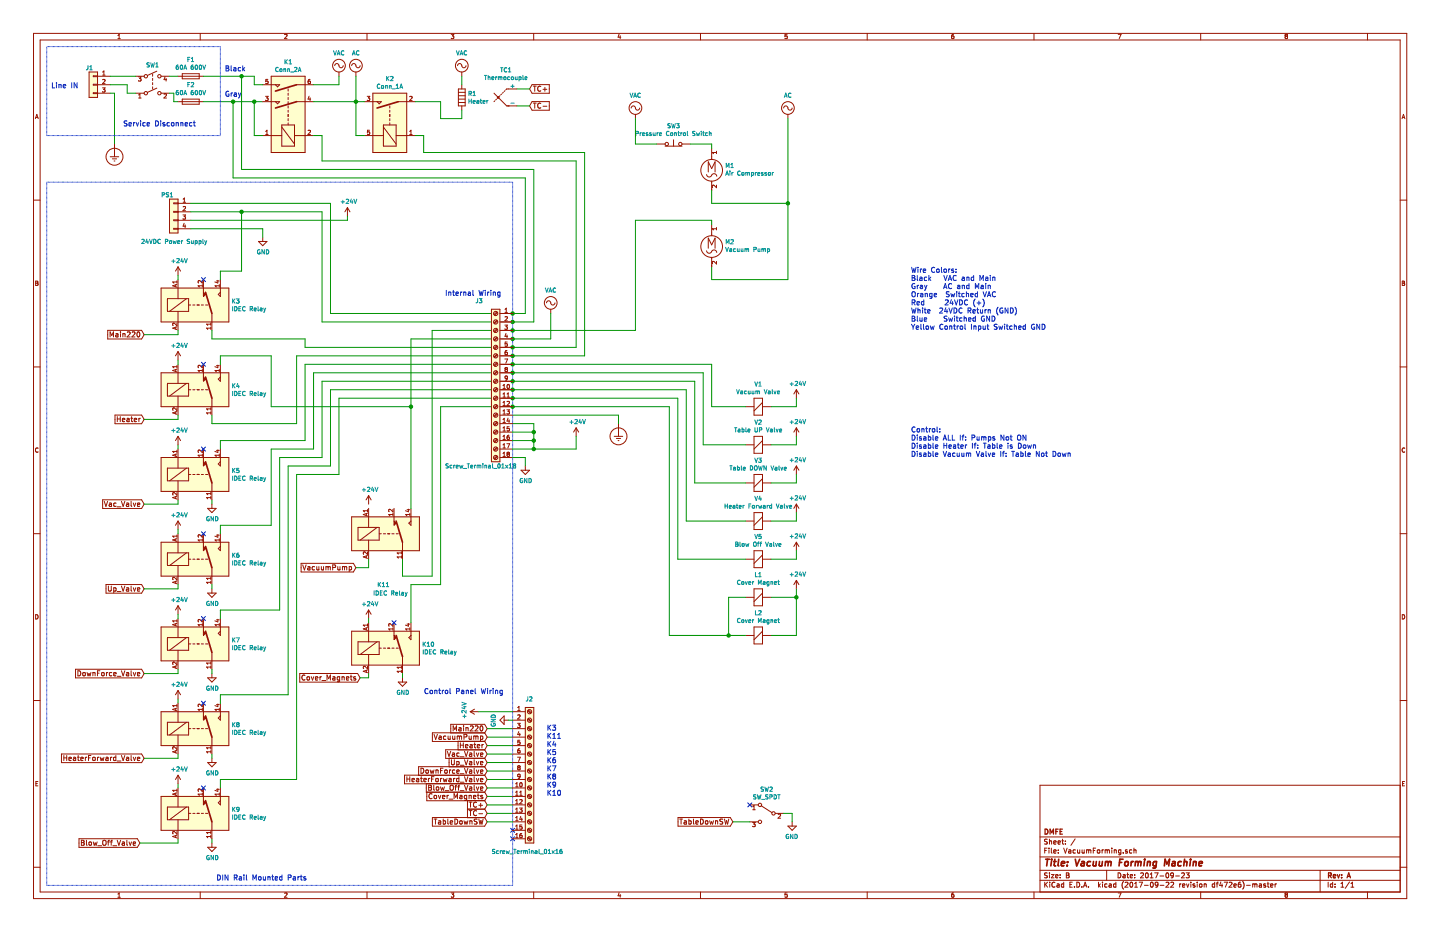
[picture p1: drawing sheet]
EESchema Schematic File Version 3
LIBS:power
LIBS:device
LIBS:transistors
LIBS:conn
LIBS:linear
LIBS:regul
LIBS:74xx
LIBS:cmos4000
LIBS:adc-dac
LIBS:memory
LIBS:xilinx
LIBS:microcontrollers
LIBS:dsp
LIBS:microchip
LIBS:analog_switches
LIBS:motorola
LIBS:texas
LIBS:intel
LIBS:audio
LIBS:interface
LIBS:digital-audio
LIBS:philips
LIBS:display
LIBS:cypress
LIBS:siliconi
LIBS:opto
LIBS:atmel
LIBS:contrib
LIBS:valves
LIBS:switches
LIBS:relays
LIBS:conn_2a
LIBS:mechanical
LIBS:motors
LIBS:VacuumForming-cache
EELAYER 26 0
EELAYER END
$Descr B 17000 11000
encoding utf-8
Sheet 1 1
Title "Vacuum Forming Machine"
Date "2017-09-23"
Rev "A"
Comp "DMFE"
Comment1 ""
Comment2 ""
Comment3 ""
Comment4 ""
$EndDescr
$Comp
L Conn_01x03 J1
U 1 1
P 1100 1000
F 0 "J1" H 1100 1200 50  0000 L CNN
F 1 "Conn_01x03" H 1180 951 50  0001 L CNN
F 2 "" H 1100 1000 50  0001 C CNN
F 3 "" H 1100 1000 50  0001 C CNN
	1    1100 1000
	-1   0    0    -1  
$EndComp
$Comp
L Fuse F1
U 1 1
P 2250 900
F 0 "F1" V 2053 900 50  0000 C CNN
F 1 "60A 600V" V 2144 900 50  0000 C CNN
F 2 "" V 2180 900 50  0001 C CNN
F 3 "" H 2250 900 50  0001 C CNN
	1    2250 900 
	0    1    1    0   
$EndComp
$Comp
L Fuse F2
U 1 1
P 2250 1200
F 0 "F2" V 2050 1200 50  0000 C CNN
F 1 "60A 600V" V 2144 1200 50  0000 C CNN
F 2 "" V 2180 1200 50  0001 C CNN
F 3 "" H 2250 1200 50  0001 C CNN
	1    2250 1200
	0    1    1    0   
$EndComp
$Comp
L SW_DPST SW1
U 1 1
P 1800 1000
F 0 "SW1" H 1800 1233 50  0000 C CNN
F 1 "SW_DPST" H 1800 1234 50  0001 C CNN
F 2 "" H 1800 1000 50  0001 C CNN
F 3 "" H 1800 1000 50  0001 C CNN
	1    1800 1000
	1    0    0    -1  
$EndComp
Wire Wire Line
	1300 900  1600 900 
Wire Wire Line
	2000 900  2100 900 
Wire Wire Line
	1300 1000 1500 1000
Wire Wire Line
	1500 1000 1500 1100
Wire Wire Line
	1500 1100 1600 1100
Wire Wire Line
	2000 1100 2050 1100
Wire Wire Line
	2050 1100 2050 1200
Wire Wire Line
	2050 1200 2100 1200
$Comp
L Earth_Protective #PWR05
U 1 1
P 1350 1700
F 0 "#PWR05" H 1600 1450 50  0001 C CNN
F 1 "Earth_Protective" H 1800 1550 50  0001 C CNN
F 2 "" H 1350 1600 50  0001 C CNN
F 3 "" H 1350 1600 50  0001 C CNN
	1    1350 1700
	1    0    0    -1  
$EndComp
Wire Wire Line
	1300 1100 1350 1100
Wire Wire Line
	1350 1100 1350 1700
Text Notes 600  1050 0    60   ~ 0
Line IN
$Comp
L VAC #PWR01
U 1 1
P 4000 900
F 0 "#PWR01" H 4000 800 50  0001 C CNN
F 1 "VAC" H 4000 1175 50  0000 C CNN
F 2 "" H 4000 900 50  0001 C CNN
F 3 "" H 4000 900 50  0001 C CNN
	1    4000 900 
	1    0    0    -1  
$EndComp
$Comp
L AC #PWR02
U 1 1
P 4200 900
F 0 "#PWR02" H 4200 800 50  0001 C CNN
F 1 "AC" H 4200 1175 50  0000 C CNN
F 2 "" H 4200 900 50  0001 C CNN
F 3 "" H 4200 900 50  0001 C CNN
	1    4200 900 
	1    0    0    -1  
$EndComp
Wire Wire Line
	2400 900  3000 900 
Wire Wire Line
	2400 1200 3100 1200
Wire Notes Line
	550  550  2600 550 
Wire Notes Line
	2600 550  2600 1600
Wire Notes Line
	2600 1600 550  1600
Wire Notes Line
	550  1600 550  550 
Text Notes 1450 1500 0    60   ~ 0
Service Disconnect
$Comp
L G5Q-1A K2
U 1 1
P 4800 1600
F 0 "K2" V 5467 1800 50  0000 C CNN
F 1 "Conn_1A" V 5376 1800 50  0000 C CNN
F 2 "Relays_THT:Relay_SPST-NO_OMRON-G5Q" H 5350 1750 50  0001 L CNN
F 3 "" H 5900 1300 50  0001 C CNN
	1    4800 1600
	0    -1   -1   0   
$EndComp
$Comp
L Thermocouple TC1
U 1 1
P 6000 1150
F 0 "TC1" H 5971 1475 50  0000 C CNN
F 1 "Thermocouple" H 5971 1384 50  0000 C CNN
F 2 "" H 5425 1200 50  0001 C CNN
F 3 "" H 5425 1200 50  0001 C CNN
	1    6000 1150
	1    0    0    -1  
$EndComp
$Comp
L Heater R1
U 1 1
P 5450 1150
F 0 "R1" H 5520 1196 50  0000 L CNN
F 1 "Heater" H 5520 1105 50  0000 L CNN
F 2 "" V 5380 1150 50  0001 C CNN
F 3 "" H 5450 1150 50  0001 C CNN
	1    5450 1150
	1    0    0    -1  
$EndComp
$Comp
L Conn_2A K1
U 1 1
P 3600 1600
F 0 "K1" V 4465 1800 50  0000 C CNN
F 1 "Conn_2A" V 4374 1800 50  0000 C CNN
F 2 "Contactor 2A" H 2800 1700 50  0001 L CNN
F 3 "" H 4700 1300 50  0001 C CNN
	1    3600 1600
	0    -1   -1   0   
$EndComp
Wire Wire Line
	3000 900  3000 1000
Wire Wire Line
	3000 1000 3100 1000
Wire Wire Line
	3700 1200 4300 1200
Wire Wire Line
	3700 1000 4000 1000
Wire Wire Line
	4000 1000 4000 900 
Wire Wire Line
	4200 900  4200 1600
Connection ~ 4200 1200
$Comp
L Conn_01x04 PS1
U 1 1
P 2050 2500
F 0 "PS1" H 2050 2700 50  0000 L CNN
F 1 "24VDC Power Supply" H 1650 2150 50  0000 L CNN
F 2 "" H 2050 2500 50  0001 C CNN
F 3 "" H 2050 2500 50  0001 C CNN
	1    2050 2500
	-1   0    0    -1  
$EndComp
Wire Wire Line
	2250 2400 3900 2400
Connection ~ 2750 1200
Wire Wire Line
	2250 2500 3800 2500
Wire Wire Line
	2850 2500 2850 3200
Connection ~ 2850 900 
$Comp
L +24V #PWR06
U 1 1
P 4100 2550
F 0 "#PWR06" H 4100 2400 50  0001 C CNN
F 1 "+24V" H 4115 2723 50  0000 C CNN
F 2 "" H 4100 2550 50  0001 C CNN
F 3 "" H 4100 2550 50  0001 C CNN
	1    4100 2550
	1    0    0    -1  
$EndComp
$Comp
L GND #PWR07
U 1 1
P 3100 2800
F 0 "#PWR07" H 3100 2550 50  0001 C CNN
F 1 "GND" H 3105 2627 50  0000 C CNN
F 2 "" H 3100 2800 50  0001 C CNN
F 3 "" H 3100 2800 50  0001 C CNN
	1    3100 2800
	1    0    0    -1  
$EndComp
Wire Wire Line
	2250 2600 4100 2600
Wire Wire Line
	2250 2700 3100 2700
Wire Wire Line
	3100 2700 3100 2800
Wire Wire Line
	4200 1600 4300 1600
$Comp
L VAC #PWR03
U 1 1
P 5450 900
F 0 "#PWR03" H 5450 800 50  0001 C CNN
F 1 "VAC" H 5450 1175 50  0000 C CNN
F 2 "" H 5450 900 50  0001 C CNN
F 3 "" H 5450 900 50  0001 C CNN
	1    5450 900 
	1    0    0    -1  
$EndComp
Wire Wire Line
	5450 900  5450 1000
Wire Wire Line
	5450 1300 5450 1400
Wire Wire Line
	5450 1400 5200 1400
Wire Wire Line
	5200 1400 5200 1200
Wire Wire Line
	5200 1200 4900 1200
Wire Wire Line
	3000 1200 3000 1600
Wire Wire Line
	3000 1600 3100 1600
Connection ~ 3000 1200
$Comp
L FINDER-40.31 K3
U 1 1
P 2300 3600
F 0 "K3" H 2730 3646 50  0000 L CNN
F 1 "IDEC Relay" H 2730 3555 50  0000 L CNN
F 2 "Relays_THT:Relay_SPDT_Finder_40.31" H 3440 3560 50  0001 C CNN
F 3 "" H 2300 3600 50  0001 C CNN
	1    2300 3600
	1    0    0    -1  
$EndComp
$Comp
L FINDER-40.31 K4
U 1 1
P 2300 4600
F 0 "K4" H 2730 4646 50  0000 L CNN
F 1 "IDEC Relay" H 2730 4555 50  0000 L CNN
F 2 "Relays_THT:Relay_SPDT_Finder_40.31" H 3440 4560 50  0001 C CNN
F 3 "" H 2300 4600 50  0001 C CNN
	1    2300 4600
	1    0    0    -1  
$EndComp
$Comp
L +24V #PWR08
U 1 1
P 2100 3250
F 0 "#PWR08" H 2100 3100 50  0001 C CNN
F 1 "+24V" H 2115 3423 50  0000 C CNN
F 2 "" H 2100 3250 50  0001 C CNN
F 3 "" H 2100 3250 50  0001 C CNN
	1    2100 3250
	1    0    0    -1  
$EndComp
Wire Wire Line
	2100 3250 2100 3300
Text GLabel 1700 3950 0    60   Input ~ 0
Main220
Wire Wire Line
	1700 3950 2100 3950
Wire Wire Line
	2100 3950 2100 3900
$Comp
L +24V #PWR09
U 1 1
P 2100 4250
F 0 "#PWR09" H 2100 4100 50  0001 C CNN
F 1 "+24V" H 2115 4423 50  0000 C CNN
F 2 "" H 2100 4250 50  0001 C CNN
F 3 "" H 2100 4250 50  0001 C CNN
	1    2100 4250
	1    0    0    -1  
$EndComp
Wire Wire Line
	2100 4250 2100 4300
Text GLabel 1700 4950 0    60   Input ~ 0
Heater
Wire Wire Line
	1700 4950 2100 4950
Wire Wire Line
	2100 4950 2100 4900
$Comp
L FINDER-40.31 K5
U 1 1
P 2300 5600
F 0 "K5" H 2730 5646 50  0000 L CNN
F 1 "IDEC Relay" H 2730 5555 50  0000 L CNN
F 2 "Relays_THT:Relay_SPDT_Finder_40.31" H 3440 5560 50  0001 C CNN
F 3 "" H 2300 5600 50  0001 C CNN
	1    2300 5600
	1    0    0    -1  
$EndComp
$Comp
L FINDER-40.31 K6
U 1 1
P 2300 6600
F 0 "K6" H 2730 6646 50  0000 L CNN
F 1 "IDEC Relay" H 2730 6555 50  0000 L CNN
F 2 "Relays_THT:Relay_SPDT_Finder_40.31" H 3440 6560 50  0001 C CNN
F 3 "" H 2300 6600 50  0001 C CNN
	1    2300 6600
	1    0    0    -1  
$EndComp
Text GLabel 1700 5950 0    60   Input ~ 0
Vac_Valve
$Comp
L +24V #PWR013
U 1 1
P 2100 5250
F 0 "#PWR013" H 2100 5100 50  0001 C CNN
F 1 "+24V" H 2115 5423 50  0000 C CNN
F 2 "" H 2100 5250 50  0001 C CNN
F 3 "" H 2100 5250 50  0001 C CNN
	1    2100 5250
	1    0    0    -1  
$EndComp
$Comp
L +24V #PWR016
U 1 1
P 2100 6250
F 0 "#PWR016" H 2100 6100 50  0001 C CNN
F 1 "+24V" H 2115 6423 50  0000 C CNN
F 2 "" H 2100 6250 50  0001 C CNN
F 3 "" H 2100 6250 50  0001 C CNN
	1    2100 6250
	1    0    0    -1  
$EndComp
Wire Wire Line
	1700 5950 2100 5950
Wire Wire Line
	2100 5950 2100 5900
Wire Wire Line
	2100 5300 2100 5250
Wire Wire Line
	2100 6300 2100 6250
$Comp
L +24V #PWR04
U 1 1
P 5650 8400
F 0 "#PWR04" H 5650 8250 50  0001 C CNN
F 1 "+24V" H 5665 8573 50  0000 C CNN
F 2 "" H 5650 8400 50  0001 C CNN
F 3 "" H 5650 8400 50  0001 C CNN
	1    5650 8400
	0    -1   -1   0   
$EndComp
$Comp
L GND #PWR011
U 1 1
P 6000 8500
F 0 "#PWR011" H 6000 8250 50  0001 C CNN
F 1 "GND" H 6005 8327 50  0000 C CNN
F 2 "" H 6000 8500 50  0001 C CNN
F 3 "" H 6000 8500 50  0001 C CNN
	1    6000 8500
	0    1    1    0   
$EndComp
Text GLabel 5750 8600 0    60   Input ~ 0
Main220
Text GLabel 5750 8800 0    60   Input ~ 0
Heater
Text GLabel 5750 8900 0    60   Input ~ 0
Vac_Valve
Text GLabel 6250 1050 2    60   Input ~ 0
TC+
Text GLabel 6250 1250 2    60   Input ~ 0
TC-
Wire Wire Line
	6100 1050 6250 1050
Wire Wire Line
	6100 1250 6250 1250
Text GLabel 5750 9500 0    60   Input ~ 0
TC+
Text GLabel 5750 9600 0    60   Input ~ 0
TC-
Text GLabel 1700 6950 0    60   Input ~ 0
Up_Valve
Wire Wire Line
	1700 6950 2100 6950
Wire Wire Line
	2100 6950 2100 6900
$Comp
L FINDER-40.31 K7
U 1 1
P 2300 7600
F 0 "K7" H 2730 7646 50  0000 L CNN
F 1 "IDEC Relay" H 2730 7555 50  0000 L CNN
F 2 "Relays_THT:Relay_SPDT_Finder_40.31" H 3440 7560 50  0001 C CNN
F 3 "" H 2300 7600 50  0001 C CNN
	1    2300 7600
	1    0    0    -1  
$EndComp
$Comp
L +24V #PWR020
U 1 1
P 2100 7250
F 0 "#PWR020" H 2100 7100 50  0001 C CNN
F 1 "+24V" H 2115 7423 50  0000 C CNN
F 2 "" H 2100 7250 50  0001 C CNN
F 3 "" H 2100 7250 50  0001 C CNN
	1    2100 7250
	1    0    0    -1  
$EndComp
Wire Wire Line
	2100 7300 2100 7250
$Comp
L FINDER-40.31 K8
U 1 1
P 2300 8600
F 0 "K8" H 2730 8646 50  0000 L CNN
F 1 "IDEC Relay" H 2730 8555 50  0000 L CNN
F 2 "Relays_THT:Relay_SPDT_Finder_40.31" H 3440 8560 50  0001 C CNN
F 3 "" H 2300 8600 50  0001 C CNN
	1    2300 8600
	1    0    0    -1  
$EndComp
$Comp
L +24V #PWR023
U 1 1
P 2100 8250
F 0 "#PWR023" H 2100 8100 50  0001 C CNN
F 1 "+24V" H 2115 8423 50  0000 C CNN
F 2 "" H 2100 8250 50  0001 C CNN
F 3 "" H 2100 8250 50  0001 C CNN
	1    2100 8250
	1    0    0    -1  
$EndComp
Text GLabel 1700 7950 0    60   Input ~ 0
DownForce_Valve
Text GLabel 1700 8950 0    60   Input ~ 0
HeaterForward_Valve
Wire Wire Line
	1700 7950 2100 7950
Wire Wire Line
	2100 7950 2100 7900
Wire Wire Line
	2100 8250 2100 8300
Wire Wire Line
	1700 8950 2100 8950
Wire Wire Line
	2100 8950 2100 8900
Wire Wire Line
	2850 3200 2600 3200
Wire Wire Line
	2600 3200 2600 3300
Connection ~ 2850 2500
Wire Wire Line
	2500 3900 2500 4000
Wire Wire Line
	3800 1600 3700 1600
Wire Wire Line
	2600 4300 2600 4200
Wire Wire Line
	2600 4200 3200 4200
Wire Wire Line
	3200 4200 3200 4800
Wire Wire Line
	4900 1600 5000 1600
Wire Wire Line
	2500 5000 2500 4900
$Comp
L Electromagnetic_Actor V1
U 1 1
P 8900 4800
F 0 "V1" V 8633 4850 50  0000 C CNN
F 1 "Vacuum Valve" V 8724 4850 50  0000 C CNN
F 2 "" V 8875 4900 50  0001 C CNN
F 3 "" V 8875 4900 50  0001 C CNN
	1    8900 4800
	0    1    1    0   
$EndComp
$Comp
L Electromagnetic_Actor V5
U 1 1
P 8900 6600
F 0 "V5" V 8633 6650 50  0000 C CNN
F 1 "Blow Off Valve" V 8724 6650 50  0000 C CNN
F 2 "" V 8875 6700 50  0001 C CNN
F 3 "" V 8875 6700 50  0001 C CNN
	1    8900 6600
	0    1    1    0   
$EndComp
$Comp
L Electromagnetic_Actor V4
U 1 1
P 8900 6150
F 0 "V4" V 8633 6200 50  0000 C CNN
F 1 "Heater Forward Valve" V 8724 6200 50  0000 C CNN
F 2 "" V 8875 6250 50  0001 C CNN
F 3 "" V 8875 6250 50  0001 C CNN
	1    8900 6150
	0    1    1    0   
$EndComp
$Comp
L Electromagnetic_Actor V2
U 1 1
P 8900 5250
F 0 "V2" V 8633 5300 50  0000 C CNN
F 1 "Table UP Valve" V 8724 5300 50  0000 C CNN
F 2 "" V 8875 5350 50  0001 C CNN
F 3 "" V 8875 5350 50  0001 C CNN
	1    8900 5250
	0    1    1    0   
$EndComp
$Comp
L Electromagnetic_Actor V3
U 1 1
P 8900 5700
F 0 "V3" V 8633 5750 50  0000 C CNN
F 1 "Table DOWN Valve" V 8724 5750 50  0000 C CNN
F 2 "" V 8875 5800 50  0001 C CNN
F 3 "" V 8875 5800 50  0001 C CNN
	1    8900 5700
	0    1    1    0   
$EndComp
$Comp
L GND #PWR014
U 1 1
P 2500 5950
F 0 "#PWR014" H 2500 5700 50  0001 C CNN
F 1 "GND" H 2505 5777 50  0000 C CNN
F 2 "" H 2500 5950 50  0001 C CNN
F 3 "" H 2500 5950 50  0001 C CNN
	1    2500 5950
	1    0    0    -1  
$EndComp
$Comp
L GND #PWR017
U 1 1
P 2500 6950
F 0 "#PWR017" H 2500 6700 50  0001 C CNN
F 1 "GND" H 2505 6777 50  0000 C CNN
F 2 "" H 2500 6950 50  0001 C CNN
F 3 "" H 2500 6950 50  0001 C CNN
	1    2500 6950
	1    0    0    -1  
$EndComp
$Comp
L GND #PWR021
U 1 1
P 2500 7950
F 0 "#PWR021" H 2500 7700 50  0001 C CNN
F 1 "GND" H 2505 7777 50  0000 C CNN
F 2 "" H 2500 7950 50  0001 C CNN
F 3 "" H 2500 7950 50  0001 C CNN
	1    2500 7950
	1    0    0    -1  
$EndComp
$Comp
L GND #PWR025
U 1 1
P 2500 8950
F 0 "#PWR025" H 2500 8700 50  0001 C CNN
F 1 "GND" H 2505 8777 50  0000 C CNN
F 2 "" H 2500 8950 50  0001 C CNN
F 3 "" H 2500 8950 50  0001 C CNN
	1    2500 8950
	1    0    0    -1  
$EndComp
$Comp
L FINDER-40.31 K9
U 1 1
P 2300 9600
F 0 "K9" H 2730 9646 50  0000 L CNN
F 1 "IDEC Relay" H 2730 9555 50  0000 L CNN
F 2 "Relays_THT:Relay_SPDT_Finder_40.31" H 3440 9560 50  0001 C CNN
F 3 "" H 2300 9600 50  0001 C CNN
	1    2300 9600
	1    0    0    -1  
$EndComp
$Comp
L +24V #PWR027
U 1 1
P 2100 9250
F 0 "#PWR027" H 2100 9100 50  0001 C CNN
F 1 "+24V" H 2115 9423 50  0000 C CNN
F 2 "" H 2100 9250 50  0001 C CNN
F 3 "" H 2100 9250 50  0001 C CNN
	1    2100 9250
	1    0    0    -1  
$EndComp
Wire Wire Line
	2100 9300 2100 9250
Wire Wire Line
	2500 5950 2500 5900
Wire Wire Line
	2500 6950 2500 6900
Wire Wire Line
	2500 7950 2500 7900
Wire Wire Line
	2500 8950 2500 8900
$Comp
L GND #PWR028
U 1 1
P 2500 9950
F 0 "#PWR028" H 2500 9700 50  0001 C CNN
F 1 "GND" H 2505 9777 50  0000 C CNN
F 2 "" H 2500 9950 50  0001 C CNN
F 3 "" H 2500 9950 50  0001 C CNN
	1    2500 9950
	1    0    0    -1  
$EndComp
Wire Wire Line
	2500 9950 2500 9900
Text GLabel 1650 9950 0    60   Input ~ 0
Blow_Off_Valve
Wire Wire Line
	1650 9950 2100 9950
Wire Wire Line
	2100 9950 2100 9900
$Comp
L +24V #PWR012
U 1 1
P 9400 4700
F 0 "#PWR012" H 9400 4550 50  0001 C CNN
F 1 "+24V" H 9415 4873 50  0000 C CNN
F 2 "" H 9400 4700 50  0001 C CNN
F 3 "" H 9400 4700 50  0001 C CNN
	1    9400 4700
	1    0    0    -1  
$EndComp
$Comp
L +24V #PWR015
U 1 1
P 9400 5150
F 0 "#PWR015" H 9400 5000 50  0001 C CNN
F 1 "+24V" H 9415 5323 50  0000 C CNN
F 2 "" H 9400 5150 50  0001 C CNN
F 3 "" H 9400 5150 50  0001 C CNN
	1    9400 5150
	1    0    0    -1  
$EndComp
$Comp
L +24V #PWR018
U 1 1
P 9400 5600
F 0 "#PWR018" H 9400 5450 50  0001 C CNN
F 1 "+24V" H 9415 5773 50  0000 C CNN
F 2 "" H 9400 5600 50  0001 C CNN
F 3 "" H 9400 5600 50  0001 C CNN
	1    9400 5600
	1    0    0    -1  
$EndComp
$Comp
L +24V #PWR022
U 1 1
P 9400 6050
F 0 "#PWR022" H 9400 5900 50  0001 C CNN
F 1 "+24V" H 9415 6223 50  0000 C CNN
F 2 "" H 9400 6050 50  0001 C CNN
F 3 "" H 9400 6050 50  0001 C CNN
	1    9400 6050
	1    0    0    -1  
$EndComp
$Comp
L +24V #PWR026
U 1 1
P 9400 6500
F 0 "#PWR026" H 9400 6350 50  0001 C CNN
F 1 "+24V" H 9415 6673 50  0000 C CNN
F 2 "" H 9400 6500 50  0001 C CNN
F 3 "" H 9400 6500 50  0001 C CNN
	1    9400 6500
	1    0    0    -1  
$EndComp
Wire Wire Line
	9100 6600 9400 6600
Wire Wire Line
	9400 6600 9400 6500
Wire Wire Line
	9100 6150 9400 6150
Wire Wire Line
	9400 6150 9400 6050
Wire Wire Line
	9100 5700 9400 5700
Wire Wire Line
	9400 5700 9400 5600
Wire Wire Line
	9100 5250 9400 5250
Wire Wire Line
	9400 5250 9400 5150
Wire Wire Line
	9100 4800 9400 4800
Wire Wire Line
	9400 4800 9400 4700
Text GLabel 5750 9000 0    60   Input ~ 0
Up_Valve
Text GLabel 5750 9100 0    60   Input ~ 0
DownForce_Valve
Text GLabel 5750 9200 0    60   Input ~ 0
HeaterForward_Valve
Text GLabel 5750 9300 0    60   Input ~ 0
Blow_Off_Valve
$Comp
L SW_SPDT SW2
U 1 1
P 9050 9600
F 0 "SW2" H 9050 9885 50  0000 C CNN
F 1 "SW_SPDT" H 9050 9794 50  0000 C CNN
F 2 "" H 9050 9600 50  0001 C CNN
F 3 "" H 9050 9600 50  0001 C CNN
	1    9050 9600
	-1   0    0    -1  
$EndComp
$Comp
L GND #PWR019
U 1 1
P 9350 9700
F 0 "#PWR019" H 9350 9450 50  0001 C CNN
F 1 "GND" H 9355 9527 50  0000 C CNN
F 2 "" H 9350 9700 50  0001 C CNN
F 3 "" H 9350 9700 50  0001 C CNN
	1    9350 9700
	-1   0    0    -1  
$EndComp
Wire Wire Line
	9350 9700 9350 9600
Wire Wire Line
	9350 9600 9250 9600
Text GLabel 8650 9700 0    60   Input ~ 0
TableDownSW
Wire Wire Line
	8850 9700 8650 9700
Text GLabel 5750 9700 0    60   Input ~ 0
TableDownSW
$Comp
L Electromagnetic_Actor L1
U 1 1
P 8900 7050
F 0 "L1" V 8633 7100 50  0000 C CNN
F 1 "Cover Magnet" V 8724 7100 50  0000 C CNN
F 2 "" V 8875 7150 50  0001 C CNN
F 3 "" V 8875 7150 50  0001 C CNN
	1    8900 7050
	0    1    1    0   
$EndComp
$Comp
L Electromagnetic_Actor L2
U 1 1
P 8900 7500
F 0 "L2" V 8633 7550 50  0000 C CNN
F 1 "Cover Magnet" V 8724 7550 50  0000 C CNN
F 2 "" V 8875 7600 50  0001 C CNN
F 3 "" V 8875 7600 50  0001 C CNN
	1    8900 7500
	0    1    1    0   
$EndComp
$Comp
L +24V #PWR024
U 1 1
P 9400 6950
F 0 "#PWR024" H 9400 6800 50  0001 C CNN
F 1 "+24V" H 9415 7123 50  0000 C CNN
F 2 "" H 9400 6950 50  0001 C CNN
F 3 "" H 9400 6950 50  0001 C CNN
	1    9400 6950
	1    0    0    -1  
$EndComp
Wire Wire Line
	9400 6950 9400 7500
Wire Wire Line
	9400 7050 9100 7050
Wire Wire Line
	9400 7500 9100 7500
Connection ~ 9400 7050
Wire Wire Line
	2600 5300 2600 5200
Wire Wire Line
	2600 6300 2600 6200
Wire Wire Line
	2600 7300 2600 7200
Wire Wire Line
	2600 8300 2600 8200
Wire Wire Line
	2600 9300 2600 9200
$Comp
L FINDER-40.31 K10
U 1 1
P 4550 7650
F 0 "K10" H 4980 7696 50  0000 L CNN
F 1 "IDEC Relay" H 4980 7605 50  0000 L CNN
F 2 "Relays_THT:Relay_SPDT_Finder_40.31" H 5690 7610 50  0001 C CNN
F 3 "" H 4550 7650 50  0001 C CNN
	1    4550 7650
	1    0    0    -1  
$EndComp
$Comp
L +24V #PWR031
U 1 1
P 4350 7300
F 0 "#PWR031" H 4350 7150 50  0001 C CNN
F 1 "+24V" H 4365 7473 50  0000 C CNN
F 2 "" H 4350 7300 50  0001 C CNN
F 3 "" H 4350 7300 50  0001 C CNN
	1    4350 7300
	1    0    0    -1  
$EndComp
$Comp
L GND #PWR032
U 1 1
P 4750 8000
F 0 "#PWR032" H 4750 7750 50  0001 C CNN
F 1 "GND" H 4755 7827 50  0000 C CNN
F 2 "" H 4750 8000 50  0001 C CNN
F 3 "" H 4750 8000 50  0001 C CNN
	1    4750 8000
	1    0    0    -1  
$EndComp
Text GLabel 4250 8000 0    60   Input ~ 0
Cover_Magnets
Wire Wire Line
	4250 8000 4350 8000
Wire Wire Line
	4350 8000 4350 7950
Wire Wire Line
	4350 7350 4350 7300
Wire Wire Line
	4750 8000 4750 7950
Wire Wire Line
	8600 7500 8600 7050
Wire Wire Line
	8600 7050 8800 7050
Connection ~ 8600 7500
Text GLabel 5750 9400 0    60   Input ~ 0
Cover_Magnets
$Comp
L SW_Push_Open SW3
U 1 1
P 7950 1700
F 0 "SW3" H 7950 1915 50  0000 C CNN
F 1 "Pressure Control Switch" H 7950 1824 50  0000 C CNN
F 2 "" H 7950 1900 50  0001 C CNN
F 3 "" H 7950 1900 50  0001 C CNN
	1    7950 1700
	1    0    0    -1  
$EndComp
$Comp
L Motor_AC M1
U 1 1
P 8400 1950
F 0 "M1" H 8558 1946 50  0000 L CNN
F 1 "Air Compressor" H 8558 1855 50  0000 L CNN
F 2 "" H 8400 1860 50  0001 C CNN
F 3 "" H 8400 1860 50  0001 C CNN
	1    8400 1950
	1    0    0    -1  
$EndComp
$Comp
L Motor_AC M2
U 1 1
P 8400 2850
F 0 "M2" H 8558 2846 50  0000 L CNN
F 1 "Vacuum Pump" H 8558 2755 50  0000 L CNN
F 2 "" H 8400 2760 50  0001 C CNN
F 3 "" H 8400 2760 50  0001 C CNN
	1    8400 2850
	1    0    0    -1  
$EndComp
$Comp
L VAC #PWR029
U 1 1
P 7500 1400
F 0 "#PWR029" H 7500 1300 50  0001 C CNN
F 1 "VAC" H 7500 1675 50  0000 C CNN
F 2 "" H 7500 1400 50  0001 C CNN
F 3 "" H 7500 1400 50  0001 C CNN
	1    7500 1400
	1    0    0    -1  
$EndComp
Wire Wire Line
	7500 1700 7750 1700
Wire Wire Line
	8150 1700 8400 1700
Wire Wire Line
	8400 1700 8400 1750
Wire Wire Line
	7500 2600 8400 2600
Wire Wire Line
	8400 2600 8400 2650
$Comp
L AC #PWR030
U 1 1
P 9300 1400
F 0 "#PWR030" H 9300 1300 50  0001 C CNN
F 1 "AC" H 9300 1675 50  0000 C CNN
F 2 "" H 9300 1400 50  0001 C CNN
F 3 "" H 9300 1400 50  0001 C CNN
	1    9300 1400
	1    0    0    -1  
$EndComp
Wire Wire Line
	9300 1400 9300 3300
Wire Wire Line
	9300 2400 8400 2400
Wire Wire Line
	8400 2400 8400 2250
Wire Wire Line
	9300 3300 8400 3300
Wire Wire Line
	8400 3300 8400 3150
Connection ~ 9300 2400
Wire Wire Line
	3200 5300 3200 6200
Wire Wire Line
	3200 6200 2600 6200
Wire Wire Line
	3300 5400 3300 7200
Wire Wire Line
	3300 7200 2600 7200
Wire Wire Line
	3400 5500 3400 8200
Wire Wire Line
	3400 8200 2600 8200
Wire Wire Line
	3500 5600 3500 9200
Wire Wire Line
	3500 9200 2600 9200
Wire Wire Line
	5750 8600 6050 8600
Wire Wire Line
	5750 8700 6050 8700
Wire Wire Line
	5750 8900 6050 8900
Wire Wire Line
	5750 9000 6050 9000
Wire Wire Line
	5750 9100 6050 9100
Wire Wire Line
	5750 9200 6050 9200
Wire Wire Line
	5750 9300 6050 9300
Wire Wire Line
	5750 9400 6050 9400
Wire Notes Line
	550  2150 6050 2150
Wire Notes Line
	6050 2150 6050 10450
Wire Notes Line
	6050 10450 550  10450
Wire Notes Line
	550  10450 550  2150
Text Notes 2550 10400 0    60   ~ 0
DIN Rail Mounted Parts
Wire Wire Line
	5750 9500 6050 9500
Wire Wire Line
	5750 9600 6050 9600
NoConn ~ 2400 3300
NoConn ~ 2400 4300
NoConn ~ 2400 5300
NoConn ~ 2400 6300
NoConn ~ 2400 7300
NoConn ~ 2400 8300
NoConn ~ 2400 9300
NoConn ~ 4650 7350
NoConn ~ 8850 9500
NoConn ~ 6050 9900
NoConn ~ 6050 9800
Text Notes 10750 5400 0    60   ~ 0
Control:\nDisable ALL If: Pumps Not ON\nDisable Heater If: Table is Down\nDisable Vacuum Valve If: Table Not Down\n
$Comp
L Screw_Terminal_01x16 J2
U 1 1
P 6250 9100
F 0 "J2" H 6200 9950 50  0000 L CNN
F 1 "Screw_Terminal_01x16" H 5800 8150 50  0000 L CNN
F 2 "" H 6250 9100 50  0001 C CNN
F 3 "" H 6250 9100 50  0001 C CNN
	1    6250 9100
	1    0    0    -1  
$EndComp
Wire Wire Line
	6000 8500 6050 8500
Wire Wire Line
	5650 8400 6050 8400
Wire Wire Line
	2500 4000 3600 4000
Wire Wire Line
	2500 5000 3500 5000
$Comp
L FINDER-40.31 K11
U 1 1
P 4550 6300
F 0 "K11" H 4450 5700 50  0000 L CNN
F 1 "IDEC Relay" H 4400 5600 50  0000 L CNN
F 2 "Relays_THT:Relay_SPDT_Finder_40.31" H 5690 6260 50  0001 C CNN
F 3 "" H 4550 6300 50  0001 C CNN
	1    4550 6300
	1    0    0    -1  
$EndComp
$Comp
L +24V #PWR?
U 1 1
P 4350 5950
F 0 "#PWR?" H 4350 5800 50  0001 C CNN
F 1 "+24V" H 4365 6123 50  0000 C CNN
F 2 "" H 4350 5950 50  0001 C CNN
F 3 "" H 4350 5950 50  0001 C CNN
	1    4350 5950
	1    0    0    -1  
$EndComp
Wire Wire Line
	7500 1400 7500 1700
Wire Wire Line
	4750 6800 4750 6600
Text GLabel 4200 6700 0    60   Input ~ 0
VacuumPump
Wire Wire Line
	4200 6700 4350 6700
Wire Wire Line
	4350 6700 4350 6600
Wire Wire Line
	5750 9700 6050 9700
Wire Wire Line
	5750 8800 6050 8800
Text GLabel 5750 8700 0    60   Input ~ 0
VacuumPump
Wire Wire Line
	2850 900  2850 2000
Wire Wire Line
	2850 2000 6300 2000
Wire Wire Line
	6300 2000 6300 3800
Wire Wire Line
	6300 3800 3800 3800
Wire Wire Line
	2750 1200 2750 2100
Wire Wire Line
	2750 2100 6200 2100
Wire Wire Line
	6200 2100 6200 3700
Wire Wire Line
	6200 3700 3900 3700
Wire Wire Line
	3900 3700 3900 2400
Connection ~ 6050 3700
Wire Wire Line
	4100 2600 4100 2550
Wire Wire Line
	3800 3800 3800 2500
Connection ~ 6050 3800
$Comp
L +24V #PWR?
U 1 1
P 6800 5150
F 0 "#PWR?" H 6800 5000 50  0001 C CNN
F 1 "+24V" H 6815 5323 50  0000 C CNN
F 2 "" H 6800 5150 50  0001 C CNN
F 3 "" H 6800 5150 50  0001 C CNN
	1    6800 5150
	1    0    0    -1  
$EndComp
$Comp
L GND #PWR?
U 1 1
P 6200 5500
F 0 "#PWR?" H 6200 5250 50  0001 C CNN
F 1 "GND" H 6205 5327 50  0000 C CNN
F 2 "" H 6200 5500 50  0001 C CNN
F 3 "" H 6200 5500 50  0001 C CNN
	1    6200 5500
	1    0    0    -1  
$EndComp
Wire Wire Line
	3600 4000 3600 4100
Wire Wire Line
	3600 4100 6800 4100
Wire Wire Line
	6800 4100 6800 1900
Wire Wire Line
	6800 1900 3800 1900
Wire Wire Line
	3800 1900 3800 1600
Connection ~ 6050 4100
Wire Wire Line
	3500 5000 3500 4200
Wire Wire Line
	3500 4200 6900 4200
Wire Wire Line
	6900 4200 6900 1800
Wire Wire Line
	6900 1800 5000 1800
Wire Wire Line
	5000 1800 5000 1600
Connection ~ 6050 4200
Wire Wire Line
	2600 5200 3600 5200
Wire Wire Line
	3600 5200 3600 4300
Wire Wire Line
	3600 4300 8400 4300
Wire Wire Line
	8400 4300 8400 4800
Wire Wire Line
	8400 4800 8800 4800
Connection ~ 6050 4300
Wire Wire Line
	3200 5300 3700 5300
Wire Wire Line
	3700 5300 3700 4400
Wire Wire Line
	3700 4400 8300 4400
Wire Wire Line
	8300 4400 8300 5250
Wire Wire Line
	8300 5250 8800 5250
Connection ~ 6050 4400
Wire Wire Line
	3300 5400 3800 5400
Wire Wire Line
	3800 5400 3800 4500
Wire Wire Line
	3800 4500 8200 4500
Wire Wire Line
	3400 5500 3900 5500
Wire Wire Line
	3900 5500 3900 4600
Wire Wire Line
	3900 4600 8100 4600
Wire Wire Line
	8200 4500 8200 5700
Wire Wire Line
	8200 5700 8800 5700
Connection ~ 6050 4500
Wire Wire Line
	8100 4600 8100 6150
Wire Wire Line
	8100 6150 8800 6150
Connection ~ 6050 4600
Wire Wire Line
	3500 5600 4000 5600
Wire Wire Line
	4000 5600 4000 4700
Wire Wire Line
	4000 4700 8000 4700
Wire Wire Line
	8000 4700 8000 6600
Wire Wire Line
	8000 6600 8800 6600
Connection ~ 6050 4700
Wire Wire Line
	4750 6800 5100 6800
Wire Wire Line
	5100 6800 5100 3900
Wire Wire Line
	5100 3900 7500 3900
Wire Wire Line
	7500 3900 7500 2600
Connection ~ 6050 3900
Wire Wire Line
	5200 4800 7900 4800
Wire Wire Line
	7900 7500 8800 7500
Wire Wire Line
	7900 4800 7900 7500
Connection ~ 6050 4800
Wire Wire Line
	4850 7350 4850 6900
Wire Wire Line
	4850 6900 5200 6900
Wire Wire Line
	5200 6900 5200 4800
Wire Wire Line
	6050 5000 6300 5000
Text Notes 5250 3500 0    60   ~ 0
Internal Wiring
Text Notes 5000 8200 0    60   ~ 0
Control Panel Wiring
Wire Wire Line
	4850 4000 6500 4000
Wire Wire Line
	4850 4000 4850 6000
Wire Wire Line
	3200 4800 4850 4800
Connection ~ 4850 4800
$Comp
L VAC #PWR?
U 1 1
P 6500 3700
F 0 "#PWR?" H 6500 3600 50  0001 C CNN
F 1 "VAC" H 6500 3975 50  0000 C CNN
F 2 "" H 6500 3700 50  0001 C CNN
F 3 "" H 6500 3700 50  0001 C CNN
	1    6500 3700
	1    0    0    -1  
$EndComp
Wire Wire Line
	6500 4000 6500 3700
Connection ~ 6050 4000
$Comp
L Earth_Protective #PWR?
U 1 1
P 7300 5000
F 0 "#PWR?" H 7550 4750 50  0001 C CNN
F 1 "Earth_Protective" H 7750 4850 50  0001 C CNN
F 2 "" H 7300 4900 50  0001 C CNN
F 3 "" H 7300 4900 50  0001 C CNN
	1    7300 5000
	1    0    0    -1  
$EndComp
Wire Wire Line
	6050 4900 7300 4900
Wire Wire Line
	7300 4900 7300 5000
$Comp
L Screw_Terminal_01x18 J3
U 1 1
P 5850 4500
F 0 "J3" H 6000 5450 50  0000 L CNN
F 1 "Screw_Terminal_01x18" H 5600 3500 50  0000 L CNN
F 2 "" H 5850 4500 50  0001 C CNN
F 3 "" H 5850 4500 50  0001 C CNN
	1    5850 4500
	-1   0    0    -1  
$EndComp
Wire Wire Line
	6050 5400 6200 5400
Wire Wire Line
	6200 5400 6200 5500
Wire Wire Line
	6050 5300 6800 5300
Wire Wire Line
	6800 5300 6800 5150
Wire Wire Line
	6300 5000 6300 5300
Connection ~ 6300 5300
Wire Wire Line
	6050 5100 6300 5100
Connection ~ 6300 5100
Wire Wire Line
	6050 5200 6300 5200
Connection ~ 6300 5200
Text Notes 6450 9400 0    60   ~ 0
K3\nK11\nK4\nK5\nK6\nK7\nK8\nK9\nK10
Text Notes 10750 3900 0    60   ~ 0
Wire Colors:\nBlack   VAC and Main\nGray    AC and Main\nOrange  Switched VAC\nRed     24VDC (+)\nWhite  24VDC Return (GND)\nBlue    Switched GND\nYellow Control Input Switched GND
Text Notes 2650 850  0    60   ~ 0
Black
Text Notes 2650 1150 0    60   ~ 0
Gray
$EndSCHEMATC
